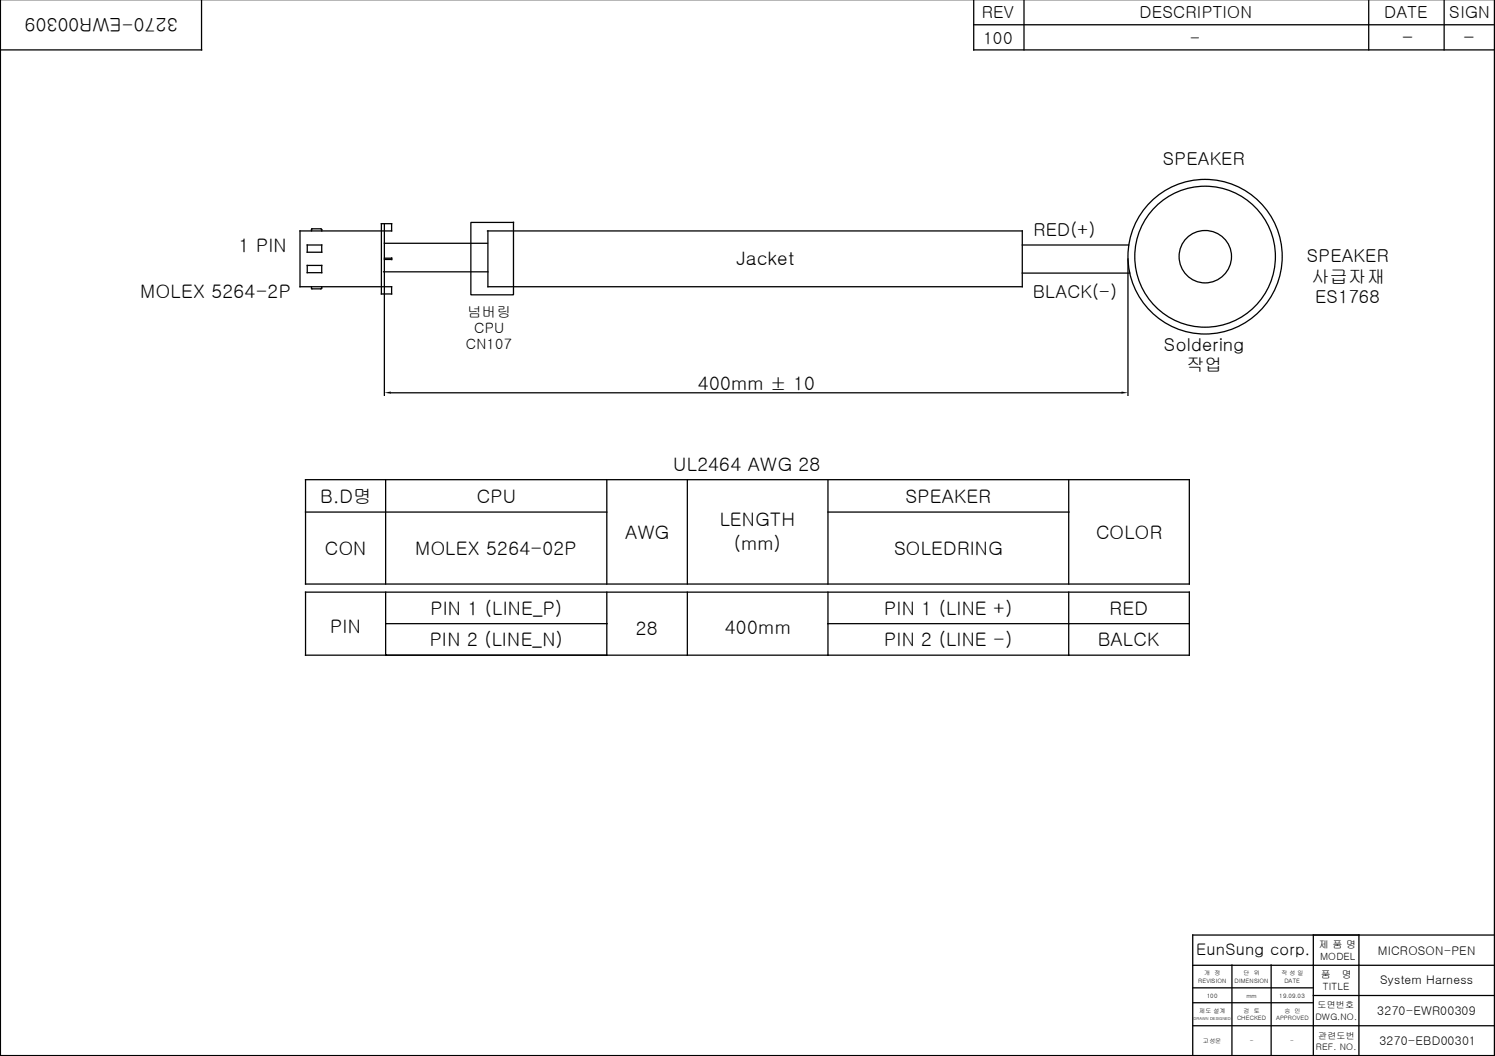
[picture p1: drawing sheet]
<svg xmlns="http://www.w3.org/2000/svg" width="297mm" height="210mm" viewBox="0 0 297 210" stroke-linecap="round" stroke-linejoin="round" font-family="sans-serif">
<g fill="none" stroke="#000" stroke-width=".25">
<path d="M.1 -.1v209.9h296.8v-209.9M40 -.1v10h-39.9M193.5 -.1v10h103.4M203.5 -.1v10M271.9 -.1v10M286.9 -.1v10M193.5 4.9h103.4M59.6 45.9h18.2v-1.4h-2v13.9h2v-1.4h-18.2zM61 48.7h2.9v1.4h-2.9zM61 52.8h2.9v1.4h-2.9zM61.9 45.9l.1-.4h1.8l.1 .4M61.9 57l.1 .4h1.8l.1-.4"/>
<path d="M76.2 54h20.7M76.4 48.4h20.5M76.4 44.5v34.1M76.4 51.3h1.4v.3h-1.4M93.6 44.2h8.4v14.4h-8.4zM96.9 45.9h106.2v11.1h-106.2v-11.1M203.1 48.7h21.2M203.1 54.3h21.4M224.1 51.5v27.1M77.6 78.1h145.2M60.7 95.3h175.6v20.8h-175.6zM76.6 95.3v20.8"/>
<path d="M120.6 95.3v20.8M136.6 95.3v20.8M164.5 95.3v20.8M212.3 95.3v20.8M60.7 117.7h175.6v12.5h-175.6zM60.7 101.8h59.9M76.6 117.7v12.5M120.6 117.7v12.5M136.6 117.7v12.5M164.5 117.7v12.5M164.5 101.8h47.8M212.3 117.7v12.5"/>
<path d="M76.6 124h44M164.5 124h71.8M237 196.4h23.9M237 199.3h23.9M237 191.9h59.9M244.8 191.9v17.9M252.6 191.9v17.9M260.9 185.9v23.9M260.9 197.9h36M270 185.9v23.9M296.9 185.9h-59.9v23.9M237 203.9h59.9"/>
<circle cx="239.4" cy="51" r="14"/>
<circle cx="239.4" cy="51" r="15.3"/>
<circle cx="239.5" cy="51" r="5.2"/>
</g>
<g fill="#000">
<path d="M76.4 78.1l1.2-.3v.4zM222.8 77.8l1.3 .3-1.3 .1z"/>
<path d="M76.5 130.1h.3v.2h-.3z" fill-rule="evenodd"/>
<path d="M76.5 130.1h.3v.2h-.3z" fill-rule="evenodd"/>
</g>
<g font-size="3.7">
<text x="35.3" y="3.6" transform="rotate(-180 35.3 3.6)">3270-EWR00309</text>
<text x="278.6" y="8.8">-</text>
<text x="290.7" y="8.8">-</text>
<text x="47.4" y="50.1">1 PIN</text>
<text x="146.3" y="52.8">Jacket</text>
<text x="27.9" y="59.2">MOLEX 5264-2P</text>
<text x="138.7" y="77.5">400mm ± 10</text>
<text x="133.8" y="93.6">UL2464 AWG 28</text>
<text x="63.6" y="99.9">B.D명</text>
<text x="94.7" y="99.9">CPU</text>
<text x="179.9" y="99.9">SPEAKER</text>
<text x="124.2" y="107.1">AWG</text>
<text x="143" y="104.5">LENGTH</text>
<text x="217.8" y="107.1">COLOR</text>
<text x="64.5" y="110.3">CON</text>
<text x="82.5" y="110.3">MOLEX 5264-02P</text>
<text x="145.8" y="109.4">(mm)</text>
<text x="177.6" y="110.3">SOLEDRING</text>
<text x="65.6" y="125.8">PIN</text>
<text x="85.5" y="122.2">PIN 1 (LINE_P)</text>
<text x="144" y="126">400mm</text>
<text x="175.7" y="122.2">PIN 1 (LINE +)</text>
<text x="220.5" y="122.2">RED</text>
<text x="85.4" y="128.5">PIN 2 (LINE_N)</text>
<text x="126.3" y="126.2">28</text>
<text x="175.7" y="128.5">PIN 2 (LINE -)</text>
<text x="218.1" y="128.5">BALCK</text>
</g>
<g font-size="3.6">
<text x="231.1" y="32.8">SPEAKER</text>
<text x="205.3" y="46.8">RED(+)</text>
<text x="259.7" y="52.1">SPEAKER</text>
<text x="205.2" y="59.2">BLACK(-)</text>
<text x="260.6" y="56.2">사급자재</text>
<text x="261.3" y="60.2">ES1768</text>
<text x="231.2" y="69.7">Soldering</text>
<text x="235.7" y="73.8">작업</text>
</g>
<g font-size="3.3">
<text x="195.1" y="3.7">REV</text>
<text x="226.4" y="3.7">DESCRIPTION</text>
<text x="275" y="3.7">DATE</text>
<text x="288" y="3.7">SIGN</text>
<text x="195.3" y="8.7">100</text>
<text x="236.4" y="8.7">-</text>
</g>
<text font-size="3.2" x="237.7" y="189.8">EunSung corp.</text>
<g font-size="2.8">
<text x="92.9" y="63">넘버링</text>
<text x="92.5" y="69.4">CN107</text>
<text x="94.2" y="66.2">CPU</text>
</g>
<g font-size="2.4">
<text x="273.7" y="189.8">MICROSON-PEN</text>
<text x="274.2" y="195.6">System Harness</text>
<text x="273.6" y="201.8">3270-EWR00309</text>
<text x="274.1" y="207.7">3270-EBD00301</text>
</g>
<g font-size="2">
<text x="262" y="188.4">제 품 명</text>
<text x="262.3" y="190.9">MODEL</text>
<text x="262.5" y="194.4">품</text>
<text x="262.8" y="196.9">TITLE</text>
<text x="266.6" y="194.4">명</text>
</g>
<g font-size="1.8">
<text x="261.4" y="202.7">DWG.NO.</text>
<text x="261.8" y="200.4">도면번호</text>
<text x="261.5" y="208.6">REF. NO.</text>
<text x="261.9" y="206.4">관련도번</text>
</g>
<g font-size="1.2">
<text x="238.1" y="195.3">REVISION</text>
<text x="239.3" y="193.8">개</text>
<text x="241.3" y="193.8">정</text>
<text x="245.3" y="195.3">DIMENSION</text>
<text x="247.1" y="193.8">단</text>
<text x="249.1" y="193.8">위</text>
<text x="254.6" y="193.8">작 성 일</text>
<text x="255.2" y="195.3">DATE</text>
<text x="238.3" y="201.4">제도 설계</text>
<text x="239.8" y="198.3">100</text>
<text x="245.8" y="202.8">CHECKED</text>
<text x="247.1" y="201.4">검</text>
<text x="247.6" y="198.3">mm</text>
<text x="249.1" y="201.4">토</text>
<text x="253.6" y="202.8">APPROVED</text>
<text x="254.2" y="198.3">19.09.03</text>
<text x="255.2" y="201.4">승</text>
<text x="257.2" y="201.4">인</text>
<text x="239" y="207.3">고성운</text>
<text x="248.3" y="207.3">-</text>
<text x="256.4" y="207.3">-</text>
</g>
<text font-size=".8" x="237.2" y="202.7">DRAWN DESIGNED</text>
</svg>
